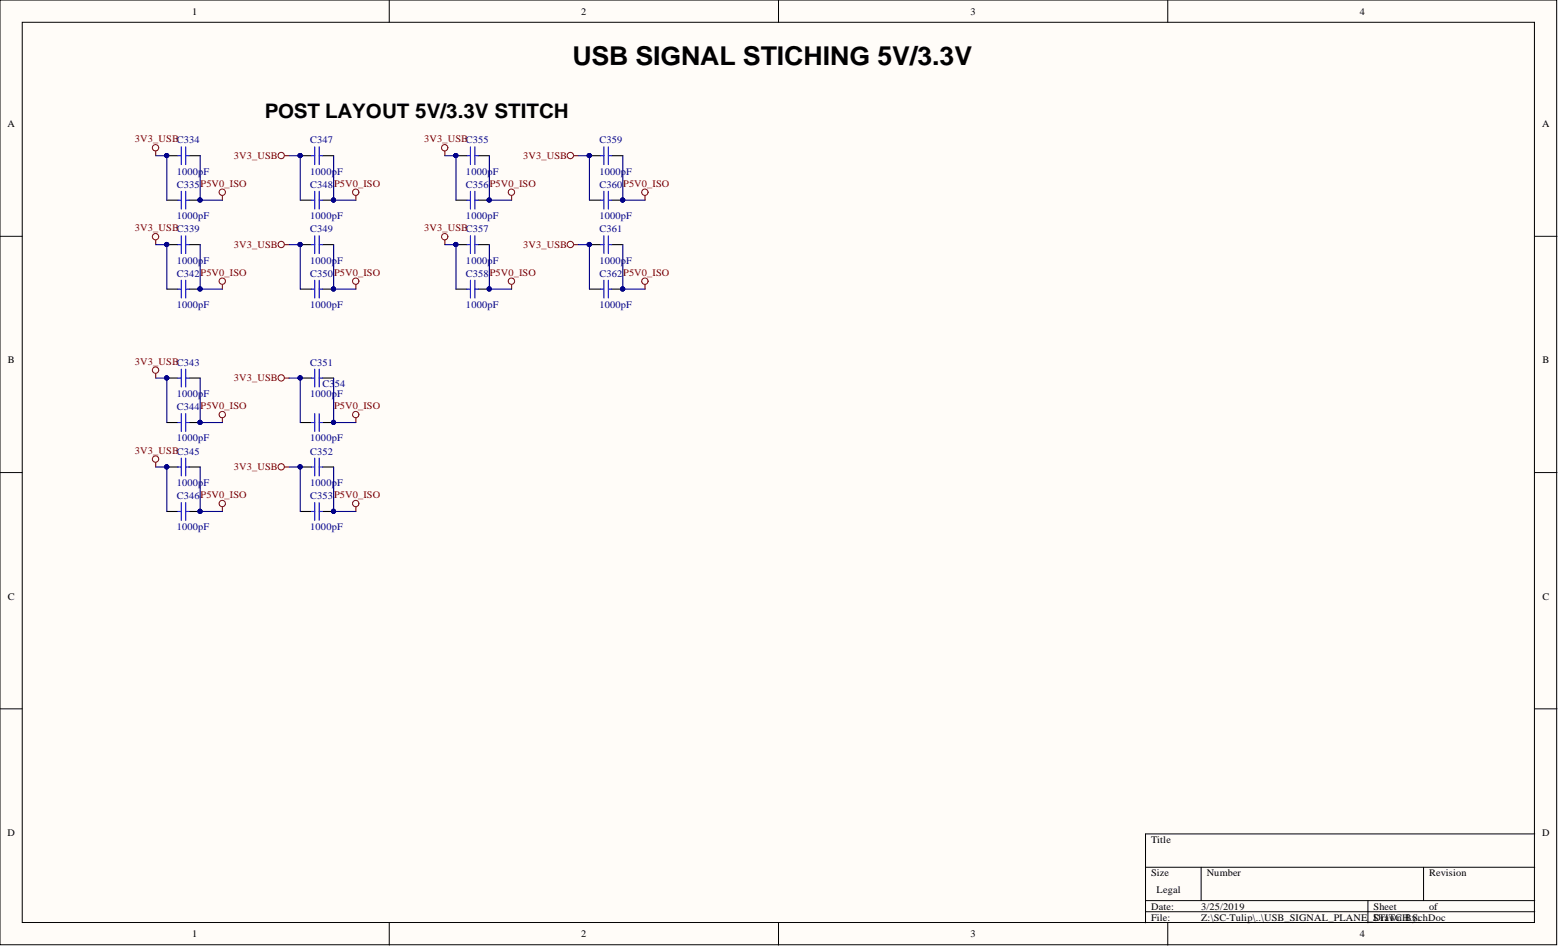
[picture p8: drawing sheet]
<svg xmlns="http://www.w3.org/2000/svg" width="356mm" height="216mm" viewBox="0 0 356 216" stroke-linecap="round" stroke-linejoin="round" font-family="sans-serif">
<g fill="#fffcf8" stroke="#000" stroke-width=".23">
<path d="M0 0h355.3v215.6h-355.3z"/>
<path d="M5.1 5.1h345.1v205.4h-345.1z"/>
</g>
<g fill="none" stroke="#000" stroke-width=".23">
<path d="M88.8 0v5.1M177.7 0v5.1M266.5 0v5.1M0 53.9h5.1M350.3 53.9h5.1M0 107.9h5.1M350.3 107.9h5.1M0 161.8h5.1M350.3 161.8h5.1M261.5 197.9h88.8M274.1 197.9v7.6M324.9 197.9v7.6"/>
<path d="M350.3 190.3h-88.8v20.3M88.8 210.6v5.1M177.7 210.6v5.1M261.5 205.5h88.8M261.5 208.1h88.8M266.5 210.6v5.1M312.2 205.5v5.1"/>
</g>
<g fill="none" stroke="#000" stroke-width=".25">
<path d="M38.1 35.5h2.5M43.2 35.5h2.5M68.5 35.5h2.6M73.6 35.5h2.6M104.1 35.5h2.5M109.2 35.5h2.5M134.5 35.5h2.6M139.6 35.5h2.5M38.1 45.7h2.5M38.1 55.8h2.5M43.2 45.7h2.5M43.2 55.8h2.5"/>
<path d="M68.5 45.7h2.6M68.5 55.8h2.6M73.6 45.7h2.6M73.6 55.8h2.6M104.1 45.7h2.5M104.1 55.8h2.5M109.2 45.7h2.5M109.2 55.8h2.5M134.5 45.7h2.6M134.5 55.8h2.6M139.6 45.7h2.5M139.6 55.8h2.5"/>
<path d="M38.1 66h2.5M43.2 66h2.5M68.5 66h2.6M73.6 66h2.6M104.1 66h2.5M109.2 66h2.5M134.5 66h2.6M139.6 66h2.5M38.1 86.3h2.5M38.1 96.4h2.5M43.2 86.3h2.5M43.2 96.4h2.5"/>
<path d="M68.5 86.3h2.6M68.5 96.4h2.6M73.6 86.3h2.6M73.6 96.4h2.6M38.1 106.6h2.5M38.1 116.7h2.5M43.2 106.6h2.5M43.2 116.7h2.5M68.5 106.6h2.6M68.5 116.7h2.6M73.6 106.6h2.6M73.6 116.7h2.6"/>
</g>
<g fill="#000080" stroke="#000080" stroke-width=".23">
<circle cx="38" cy="35.5" r=".47"/>
<circle cx="45.7" cy="45.6" r=".47"/>
<circle cx="38" cy="55.8" r=".47"/>
<circle cx="45.7" cy="65.9" r=".47"/>
<circle cx="68.5" cy="35.5" r=".47"/>
<circle cx="76.1" cy="45.6" r=".47"/>
<circle cx="68.5" cy="55.8" r=".47"/>
<circle cx="76.1" cy="65.9" r=".47"/>
<circle cx="38" cy="86.2" r=".47"/>
<circle cx="45.7" cy="96.4" r=".47"/>
<circle cx="38" cy="106.5" r=".47"/>
<circle cx="45.7" cy="116.7" r=".47"/>
<circle cx="68.5" cy="86.2" r=".47"/>
<circle cx="76.1" cy="96.4" r=".47"/>
<circle cx="68.5" cy="106.5" r=".47"/>
<circle cx="76.1" cy="116.7" r=".47"/>
<circle cx="104" cy="35.5" r=".47"/>
<circle cx="111.7" cy="45.6" r=".47"/>
<circle cx="104" cy="55.8" r=".47"/>
<circle cx="111.7" cy="65.9" r=".47"/>
<circle cx="134.5" cy="35.5" r=".47"/>
<circle cx="142.1" cy="45.6" r=".47"/>
<circle cx="134.5" cy="55.8" r=".47"/>
<circle cx="142.1" cy="65.9" r=".47"/>
</g>
<g fill="none" stroke="#00f" stroke-width=".25">
<path d="M40.6 35.5h.8M41.4 33.5v4.1M42.4 33.5v4.1M42.4 35.5h.8M71.1 35.5h.7M71.8 33.5v4.1M72.9 35.5h.7M72.9 33.5v4.1M106.6 35.5h.8M107.4 33.5v4.1M108.4 35.5h.8M108.4 33.5v4.1"/>
<path d="M137.1 35.5h.7M137.8 33.5v4.1M138.8 35.5h.8M138.8 33.5v4.1M40.6 45.7h.8M40.6 55.8h.8M41.4 43.7v4M41.4 53.8v4.1M42.4 43.7v4M42.4 53.8v4.1M42.4 45.7h.8M42.4 55.8h.8"/>
<path d="M71.1 45.7h.7M71.1 55.8h.7M71.8 43.7v4M71.8 53.8v4.1M72.9 45.7h.7M72.9 55.8h.7M72.9 43.7v4M72.9 53.8v4.1M106.6 45.7h.8M106.6 55.8h.8M107.4 43.7v4M107.4 53.8v4.1"/>
<path d="M108.4 45.7h.8M108.4 55.8h.8M108.4 43.7v4M108.4 53.8v4.1M137.1 45.7h.7M137.1 55.8h.7M137.8 43.7v4M137.8 53.8v4.1M138.8 45.7h.8M138.8 55.8h.8M138.8 43.7v4M138.8 53.8v4.1"/>
<path d="M40.6 66h.8M41.4 64v4M42.4 64v4M42.4 66h.8M71.1 66h.7M71.8 64v4M72.9 66h.7M72.9 64v4M106.6 66h.8M107.4 64v4M108.4 66h.8M108.4 64v4"/>
<path d="M137.1 66h.7M137.8 64v4M138.8 66h.8M138.8 64v4M40.6 86.3h.8M40.6 96.4h.8M41.4 84.3v4M41.4 94.4v4.1M42.4 84.3v4M42.4 94.4v4.1M42.4 86.3h.8M42.4 96.4h.8"/>
<path d="M71.1 86.3h.7M71.1 96.4h.7M71.8 84.3v4M71.8 94.4v4.1M72.9 84.3v4M72.9 94.4v4.1M72.9 86.3h.7M72.9 96.4h.7M40.6 106.6h.8M40.6 116.7h.8M41.4 104.6v4M41.4 114.7v4.1"/>
<path d="M42.4 104.6v4M42.4 114.7v4.1M42.4 106.6h.8M42.4 116.7h.8M71.1 106.6h.7M71.1 116.7h.7M71.8 104.6v4M71.8 114.7v4.1M72.9 104.6v4M72.9 114.7v4.1M72.9 106.6h.7M72.9 116.7h.7"/>
</g>
<g fill="none" stroke="#800000" stroke-width=".23">
<circle cx="35.5" cy="33.7" r=".72"/>
<circle cx="64.2" cy="35.5" r=".72"/>
<circle cx="101.5" cy="33.7" r=".72"/>
<circle cx="130.2" cy="35.5" r=".72"/>
<circle cx="35.5" cy="54" r=".72"/>
<circle cx="50.7" cy="43.9" r=".72"/>
<circle cx="64.2" cy="55.8" r=".72"/>
<circle cx="81.2" cy="43.9" r=".72"/>
<circle cx="101.5" cy="54" r=".72"/>
<circle cx="116.7" cy="43.9" r=".72"/>
<circle cx="130.2" cy="55.8" r=".72"/>
<circle cx="147.2" cy="43.9" r=".72"/>
<circle cx="50.7" cy="64.2" r=".72"/>
<circle cx="81.2" cy="64.2" r=".72"/>
<circle cx="116.7" cy="64.2" r=".72"/>
<circle cx="147.2" cy="64.2" r=".72"/>
<circle cx="35.5" cy="84.5" r=".72"/>
<circle cx="50.7" cy="94.6" r=".72"/>
<circle cx="64.2" cy="86.2" r=".72"/>
<circle cx="81.2" cy="94.6" r=".72"/>
<circle cx="35.5" cy="104.8" r=".72"/>
<circle cx="50.7" cy="114.9" r=".72"/>
<circle cx="64.2" cy="106.5" r=".72"/>
<circle cx="81.2" cy="114.9" r=".72"/>
</g>
<g fill="none" stroke="#800000" stroke-width=".25">
<path d="M35.5 34.5v1M65 35.5h1M101.5 34.5v1M131 35.5h1M35.5 54.8v1M50.8 44.7v1M65 55.8h1M81.2 44.7v1M101.5 54.8v1M116.8 44.7v1M131 55.8h1M147.2 44.7v1"/>
<path d="M50.8 65v1M81.2 65v1M116.8 65v1M147.2 65v1M35.5 85.3v1M50.8 95.4v1M65 86.3h1M81.2 95.4v1M35.5 105.6v1M50.8 115.7v1M65 106.6h1M81.2 115.7v1"/>
</g>
<g fill="none" stroke="#000080" stroke-width=".25">
<path d="M35.5 35.5h2.6v10.2M45.7 35.5v10.2h5.1M66 35.5h2.5v10.2M76.2 35.5v10.2h5M101.5 35.5h2.6v10.2M111.7 35.5v10.2h5.1M132 35.5h2.5v10.2M142.1 35.5v10.2h5.1M35.5 55.8h2.6v10.2M45.7 55.8v10.2h5.1M66 55.8h2.5v10.2M76.2 55.8v10.2h5"/>
<path d="M101.5 55.8h2.6v10.2M111.7 55.8v10.2h5.1M132 55.8h2.5v10.2M142.1 55.8v10.2h5.1M35.5 86.3h2.6v10.1M45.7 86.3v10.1h5.1M66 86.3h2.5v10.1M76.2 86.3v10.1h5M35.5 106.6h2.6v10.1M45.7 106.6v10.1h5.1M66 106.6h2.5v10.1M76.2 106.6v10.1h5"/>
</g>
<text font-size="5.9" x="130.6" y="14.7">USB SIGNAL STICHING 5V/3.3V</text>
<text font-size="4.6" x="60.4" y="27">POST LAYOUT 5V/3.3V STITCH</text>
<g font-size="2.3">
<text x="43.8" y="3.3">1</text>
<text x="132.7" y="3.3">2</text>
<text x="221.5" y="3.3">3</text>
<text x="310.4" y="3.3">4</text>
<text x="1.7" y="29">A</text>
<text x="352" y="29">A</text>
<text x="1.8" y="82.9">B</text>
<text x="352.1" y="82.9">B</text>
<text x="1.8" y="136.9">C</text>
<text x="352.1" y="136.9">C</text>
<text x="1.7" y="190.7">D</text>
<text x="352" y="190.7">D</text>
<text x="262.7" y="192.3">Title</text>
<text x="262.7" y="200">Size</text>
<text x="264" y="203.8">Legal</text>
<text x="275.4" y="200">Number</text>
<text x="326.2" y="200">Revision</text>
<text x="262.7" y="207.6">Date:</text>
<text x="274.1" y="207.6">3/25/2019</text>
<text x="313.5" y="207.6">Sheet</text>
<text x="326.2" y="207.6">of</text>
<text x="43.8" y="213.9">1</text>
<text x="132.7" y="213.9">2</text>
<text x="221.5" y="213.9">3</text>
<text x="262.7" y="210.1">File:</text>
<text x="274.1" y="210.1">Z:\SC-Tulip\..\USB_SIGNAL_PLANE_STITCH.SchDoc</text>
<text x="310.4" y="213.9">4</text>
<text x="313.5" y="210.1">Drawn By:</text>
</g>
<g font-size="2.3" fill="#800000">
<text x="30.8" y="32.5">3V3_USBC334</text>
<text x="96.8" y="32.5">3V3_USBC355</text>
<text x="53.4" y="36.3">3V3_USB</text>
<text x="119.4" y="36.3">3V3_USB</text>
<text x="45.8" y="42.6">P5V0_ISO</text>
<text x="76.2" y="42.6">P5V0_ISO</text>
<text x="111.8" y="42.6">P5V0_ISO</text>
<text x="142.2" y="42.6">P5V0_ISO</text>
<text x="30.8" y="52.8">3V3_USBC339</text>
<text x="96.8" y="52.8">3V3_USBC357</text>
<text x="53.4" y="56.6">3V3_USB</text>
<text x="119.4" y="56.6">3V3_USB</text>
<text x="45.8" y="62.9">P5V0_ISO</text>
<text x="76.2" y="62.9">P5V0_ISO</text>
<text x="111.8" y="62.9">P5V0_ISO</text>
<text x="142.2" y="62.9">P5V0_ISO</text>
<text x="30.8" y="83.2">3V3_USBC343</text>
<text x="53.4" y="87">3V3_USB</text>
<text x="45.8" y="93.4">P5V0_ISO</text>
<text x="76.2" y="93.4">P5V0_ISO</text>
<text x="30.8" y="103.5">3V3_USBC345</text>
<text x="53.4" y="107.3">3V3_USB</text>
<text x="45.8" y="113.7">P5V0_ISO</text>
<text x="76.2" y="113.7">P5V0_ISO</text>
</g>
<g font-size="2.3" fill="#000080">
<text x="70.8" y="32.7">C347</text>
<text x="136.8" y="32.7">C359</text>
<text x="40.4" y="39.8">1000pF</text>
<text x="70.8" y="39.8">1000pF</text>
<text x="106.4" y="39.8">1000pF</text>
<text x="136.8" y="39.8">1000pF</text>
<text x="40.4" y="42.9">C335</text>
<text x="70.8" y="42.9">C348</text>
<text x="106.4" y="42.9">C356</text>
<text x="136.8" y="42.9">C360</text>
<text x="40.4" y="50">1000pF</text>
<text x="70.8" y="50">1000pF</text>
<text x="70.8" y="53">C349</text>
<text x="106.4" y="50">1000pF</text>
<text x="136.8" y="50">1000pF</text>
<text x="136.8" y="53">C361</text>
<text x="40.4" y="60.1">1000pF</text>
<text x="40.4" y="63.2">C342</text>
<text x="70.8" y="60.1">1000pF</text>
<text x="70.8" y="63.2">C350</text>
<text x="106.4" y="60.1">1000pF</text>
<text x="106.4" y="63.2">C358</text>
<text x="136.8" y="60.1">1000pF</text>
<text x="136.8" y="63.2">C362</text>
<text x="40.4" y="70.3">1000pF</text>
<text x="70.8" y="70.3">1000pF</text>
<text x="106.4" y="70.3">1000pF</text>
<text x="136.8" y="70.3">1000pF</text>
<text x="70.8" y="83.5">C351</text>
<text x="73.6" y="88.3">C3</text>
<text x="76.4" y="88.3">54</text>
<text x="40.4" y="90.6">1000pF</text>
<text x="40.4" y="93.6">C344</text>
<text x="70.8" y="90.6">1000pF</text>
<text x="40.4" y="100.7">1000pF</text>
<text x="70.8" y="100.7">1000pF</text>
<text x="70.8" y="103.8">C352</text>
<text x="40.4" y="110.9">1000pF</text>
<text x="40.4" y="113.9">C346</text>
<text x="70.8" y="110.9">1000pF</text>
<text x="70.8" y="113.9">C353</text>
<text x="40.4" y="121">1000pF</text>
<text x="70.8" y="121">1000pF</text>
</g>
</svg>
